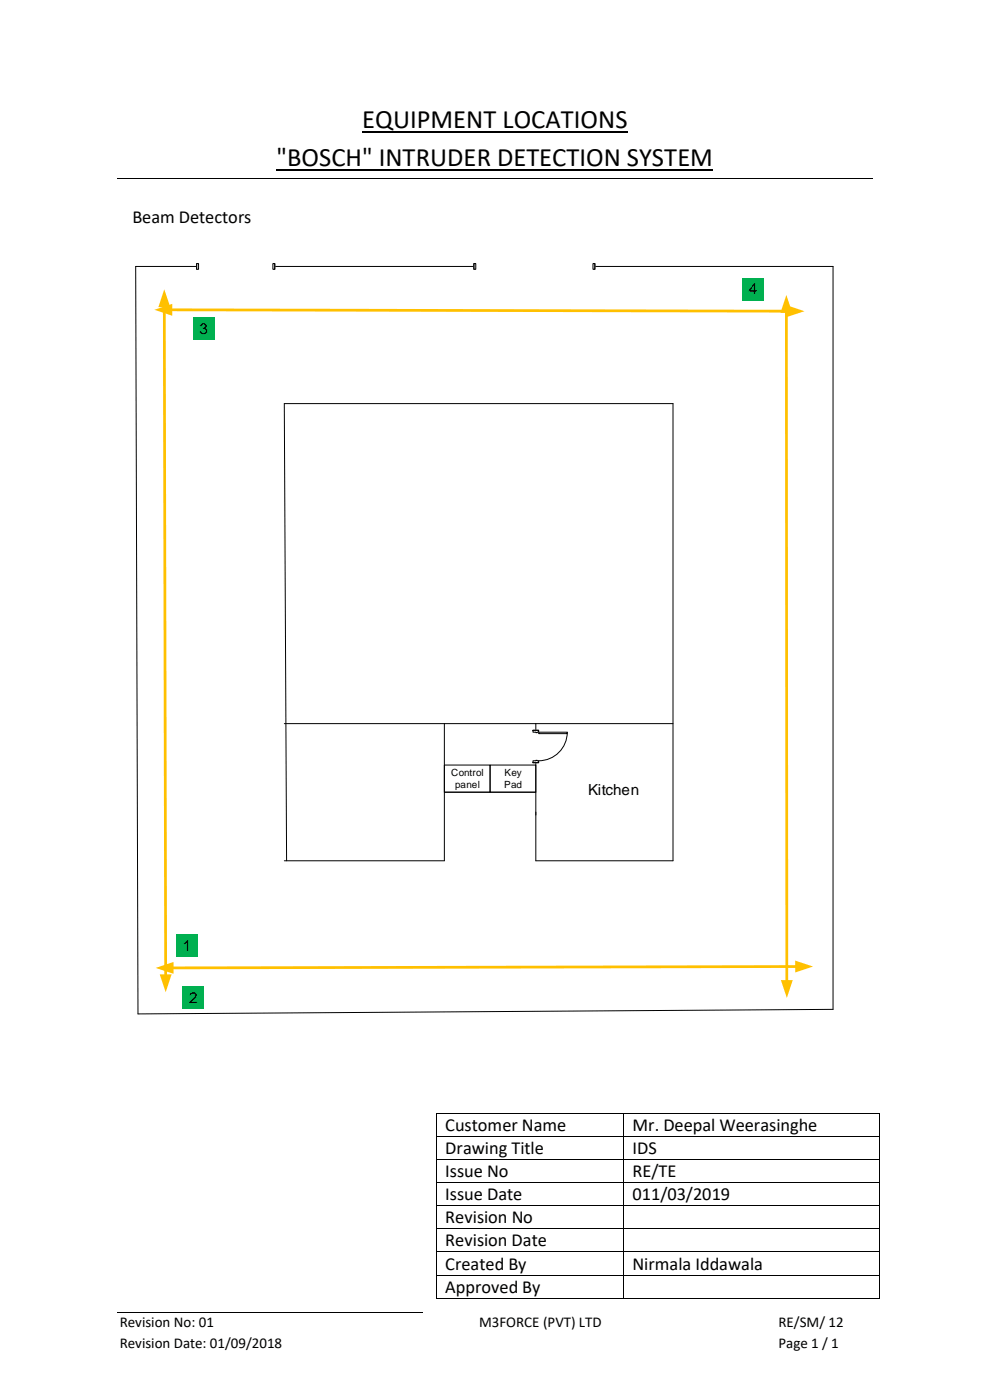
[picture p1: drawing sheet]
<svg xmlns="http://www.w3.org/2000/svg" width="210mm" height="297mm" viewBox="0 0 210 297" stroke-linecap="round" stroke-linejoin="round" font-family="sans-serif">
<path d="M36.2 65.7l131 .3" fill="none" stroke="#ffc000" stroke-width=".58"/>
<g fill="#ffc000">
<path d="M166.9 64.8l3.8 1.2-3.8 1.3z"/>
<path d="M32.8 65.7l3.7-1.2v2.5z"/>
</g>
<path d="M34.9 64.8l.2 142.2" fill="none" stroke="#ffc000" stroke-width=".58"/>
<g fill="#ffc000">
<path d="M33.9 206.7h2.5l-1.2 3.8z"/>
<path d="M34.8 61.4l1.3 3.8h-2.5z"/>
</g>
<path d="M28.8 56.5l.5 158.6 147.4-1" fill="none" stroke="#000" stroke-width=".21"/>
<path d="M166.8 66.1l.1 142.1" fill="none" stroke="#ffc000" stroke-width=".58"/>
<g fill="#ffc000">
<path d="M165.7 207.9h2.5l-1.3 3.8z"/>
<path d="M166.8 62.6l1.3 3.8h-2.5z"/>
</g>
<path d="M169 205.1l-132.5 .2" fill="none" stroke="#ffc000" stroke-width=".58"/>
<g fill="#ffc000">
<path d="M168.7 203.8l3.8 1.2-3.8 1.3z"/>
<path d="M33 205.3l3.8-1.2v2.5z"/>
</g>
<g fill="#00b050">
<path d="M37.4 198.1h4.6v4.9h-4.6z" fill-rule="evenodd"/>
<path d="M38.7 209.3h4.6v4.8h-4.6z" fill-rule="evenodd"/>
<path d="M40.9 67.4h4.7v4.8h-4.7z" fill-rule="evenodd"/>
<path d="M157.3 59h4.7v4.8h-4.7z" fill-rule="evenodd"/>
</g>
<path d="M28.8 56.5h147.9v157.6" fill="none" stroke="#000" stroke-width=".21"/>
<path d="M41.7 55.9h16.6v1.3h-16.6z" fill-rule="evenodd" fill="#fff"/>
<path d="M41.7 55.9h16.6v1.3h-16.6z" fill="none" stroke="#fff" stroke-width=".21"/>
<path d="M57.9 55.9v1.2h.4v-1.2zM41.7 55.9h.4v1.2h-.4z" fill-rule="evenodd" fill="#fff"/>
<path d="M41.7 55.9h.4v1.2h-.4zM41.7 55.9v1.2M57.9 55.9h.4v1.2h-.4zM58.3 55.9v1.2" fill="none" stroke="#000" stroke-width=".21"/>
<path d="M100.5 55.9h25.7v1.3h-25.7z" fill-rule="evenodd" fill="#fff"/>
<path d="M100.5 55.9h25.7v1.3h-25.7z" fill="none" stroke="#fff" stroke-width=".21"/>
<path d="M125.8 55.9v1.2h.4v-1.2zM100.5 55.9h.4v1.2h-.4z" fill-rule="evenodd" fill="#fff"/>
<path d="M100.5 55.9h.4v1.2h-.4zM100.5 55.9v1.2M125.8 55.9h.4v1.2h-.4zM126.2 55.9v1.2M60.3 153.5h82.5M94.3 153.5v29.1h-34M113.7 153.5v19.4M113.7 182.6h29.1" fill="none" stroke="#000" stroke-width=".21"/>
<path d="M113 154.9h1.3v6.9h-1.3z" fill-rule="evenodd" fill="#fff"/>
<path d="M113 154.9h1.3v6.9h-1.3z" fill="none" stroke="#fff" stroke-width=".21"/>
<path d="M113.1 154.9h1.2v.4h-1.2zM113.1 161.4v.4h1.2v-.4z" fill-rule="evenodd" fill="#fff"/>
<path d="M113.7 155.3h-.6v-.4h1.2v.4h-.3M113.7 161.4h-.6v.4h1.2v-.4h-.3" fill="none" stroke="#000" stroke-width=".21"/>
<path d="M113.7 155.3l.3 .1zM113.7 161.3l.3 .1z" fill-rule="evenodd" fill="#fff"/>
<path d="M113.1 154.9h1.2M113.7 155.3h.3M120.3 155.3a6.1 6.1 0 0 1-6 6.1M113.1 161.8h1.2M113.7 161.4h.3" fill="none" stroke="#000" stroke-width=".21"/>
<path d="M114.3 155.3h6v.3h-6z" fill-rule="evenodd" fill="#fff"/>
<g fill="none" stroke="#000" stroke-width=".21">
<path d="M24.9 37.8h160.3M114.3 155.3h6v.3h-6zM94.3 162.3h9.7v5.8h-9.7zM94.3 168.1h19.4M104 162.3h9.7v5.8h-9.7zM113.7 172.3v10.3M60.8 182.6l-.5-97h82.5v97M92.6 236.2v4.8M92.6 236.1h39.6M132.3 236.2v4.8M132.4 236.1h54.1M186.6 236.2v4.8"/>
<path d="M92.6 241.1v4.8M92.6 246v4.8M92.6 250.9v4.8M92.6 255.9v4.7M92.6 241h39.6M92.6 245.9h39.6M92.6 250.9h39.6M92.6 255.8h39.6M132.3 241.1v4.8M132.3 246v4.8M132.3 250.9v4.8M132.3 255.9v4.7"/>
<path d="M132.4 241h54.1M132.4 245.9h54.1M132.4 250.9h54.1M132.4 255.8h54.1M186.6 241.1v4.8M186.6 246v4.8M186.6 250.9v4.8M186.6 255.9v4.7M24.9 278.4h64.9M92.6 260.8v4.7M92.6 265.7v4.7M92.6 270.6v4.8"/>
<path d="M92.6 260.7h39.6M92.6 265.6h39.6M92.6 270.5h39.6M92.6 275.5h39.6M132.3 260.8v4.7M132.3 265.7v4.7M132.3 270.6v4.8M132.4 260.7h54.1M132.4 265.6h54.1M132.4 270.5h54.1M132.4 275.5h54.1M186.6 260.8v4.7"/>
<path d="M186.6 265.7v4.7M186.6 270.6v4.8"/>
</g>
<path d="M58.7 36h92.6M76.9 28.1h56.3" fill="none" stroke="#000" stroke-width=".38"/>
<g fill="#000">
<path d="M92.5 236h.1v.2h-.1z" fill-rule="evenodd"/>
<path d="M92.5 236h.1v.2h-.1z" fill-rule="evenodd"/>
<path d="M132.2 236h.2v.2h-.2z" fill-rule="evenodd"/>
<path d="M186.5 236h.1v.2h-.1z" fill-rule="evenodd"/>
<path d="M186.5 236h.1v.2h-.1z" fill-rule="evenodd"/>
<path d="M92.5 241h.1v.1h-.1z" fill-rule="evenodd"/>
<path d="M92.5 245.9h.1v.1h-.1z" fill-rule="evenodd"/>
<path d="M92.5 250.8h.1v.1h-.1z" fill-rule="evenodd"/>
<path d="M92.5 255.7h.1v.2h-.1z" fill-rule="evenodd"/>
<path d="M132.2 241h.2v.1h-.2z" fill-rule="evenodd"/>
<path d="M132.2 245.9h.2v.1h-.2z" fill-rule="evenodd"/>
<path d="M132.2 250.8h.2v.1h-.2z" fill-rule="evenodd"/>
<path d="M132.2 255.7h.2v.2h-.2z" fill-rule="evenodd"/>
<path d="M186.5 241h.1v.1h-.1z" fill-rule="evenodd"/>
<path d="M186.5 245.9h.1v.1h-.1z" fill-rule="evenodd"/>
<path d="M186.5 250.8h.1v.1h-.1z" fill-rule="evenodd"/>
<path d="M186.5 255.7h.1v.2h-.1z" fill-rule="evenodd"/>
<path d="M92.5 260.6h.1v.2h-.1z" fill-rule="evenodd"/>
<path d="M92.5 265.5h.1v.2h-.1z" fill-rule="evenodd"/>
<path d="M92.5 270.4h.1v.2h-.1z" fill-rule="evenodd"/>
<path d="M92.5 275.4h.1v.1h-.1z" fill-rule="evenodd"/>
<path d="M92.5 275.4h.1v.1h-.1z" fill-rule="evenodd"/>
<path d="M132.2 260.6h.2v.2h-.2z" fill-rule="evenodd"/>
<path d="M132.2 265.5h.2v.2h-.2z" fill-rule="evenodd"/>
<path d="M132.2 270.4h.2v.2h-.2z" fill-rule="evenodd"/>
<path d="M132.2 275.4h.2v.1h-.2z" fill-rule="evenodd"/>
<path d="M186.5 260.6h.1v.2h-.1z" fill-rule="evenodd"/>
<path d="M186.5 265.5h.1v.2h-.1z" fill-rule="evenodd"/>
<path d="M186.5 270.4h.1v.2h-.1z" fill-rule="evenodd"/>
<path d="M186.5 275.4h.1v.1h-.1z" fill-rule="evenodd"/>
<path d="M186.5 275.4h.1v.1h-.1z" fill-rule="evenodd"/>
</g>
<g font-size="5.6">
<text x="76.9" y="27.2">EQUIPMENT LOCATIONS</text>
<text x="58.7" y="35.1">&quot;BOSCH&quot; INTRUDER DETECTION SYSTEM</text>
</g>
<g font-size="3.9">
<text x="28.1" y="47.3">Beam Detectors</text>
<text x="94.5" y="239.9">Customer Name</text>
<text x="134.2" y="239.9">Mr. Deepal Weerasinghe</text>
<text x="94.5" y="244.8">Drawing Title</text>
<text x="134.2" y="244.8">IDS</text>
<text x="94.5" y="249.7">Issue No</text>
<text x="134.2" y="249.7">RE/TE</text>
<text x="94.5" y="254.6">Issue Date</text>
<text x="134.2" y="254.6">011/03/2019</text>
<text x="94.5" y="259.5">Revision No</text>
<text x="94.5" y="264.4">Revision Date</text>
<text x="94.5" y="269.4">Created By</text>
<text x="134.2" y="269.4">Nirmala Iddawala</text>
<text x="94.5" y="274.3">Approved By</text>
</g>
<g font-size="3.2">
<text x="158.9" y="62.4">4</text>
<text x="42.3" y="70.8">3</text>
<text x="124.7" y="168.7">Kitchen</text>
<text x="38.8" y="201.7">1</text>
<text x="40.1" y="212.8">2</text>
<text x="25.4" y="281.5">Revision No: 01</text>
<text x="101.6" y="281.5">M3FORCE (PVT) LTD</text>
<text x="165.1" y="281.5">RE/SM/ 12</text>
<text x="25.4" y="286">Revision Date: 01/09/2018</text>
<text x="165.1" y="286">Page 1 / 1</text>
</g>
<g font-size="2.1">
<text x="95.7" y="164.7">Control</text>
<text x="96.6" y="167.2">panel</text>
<text x="107" y="167.2">Pad</text>
<text x="107" y="164.7">Key</text>
</g>
</svg>
